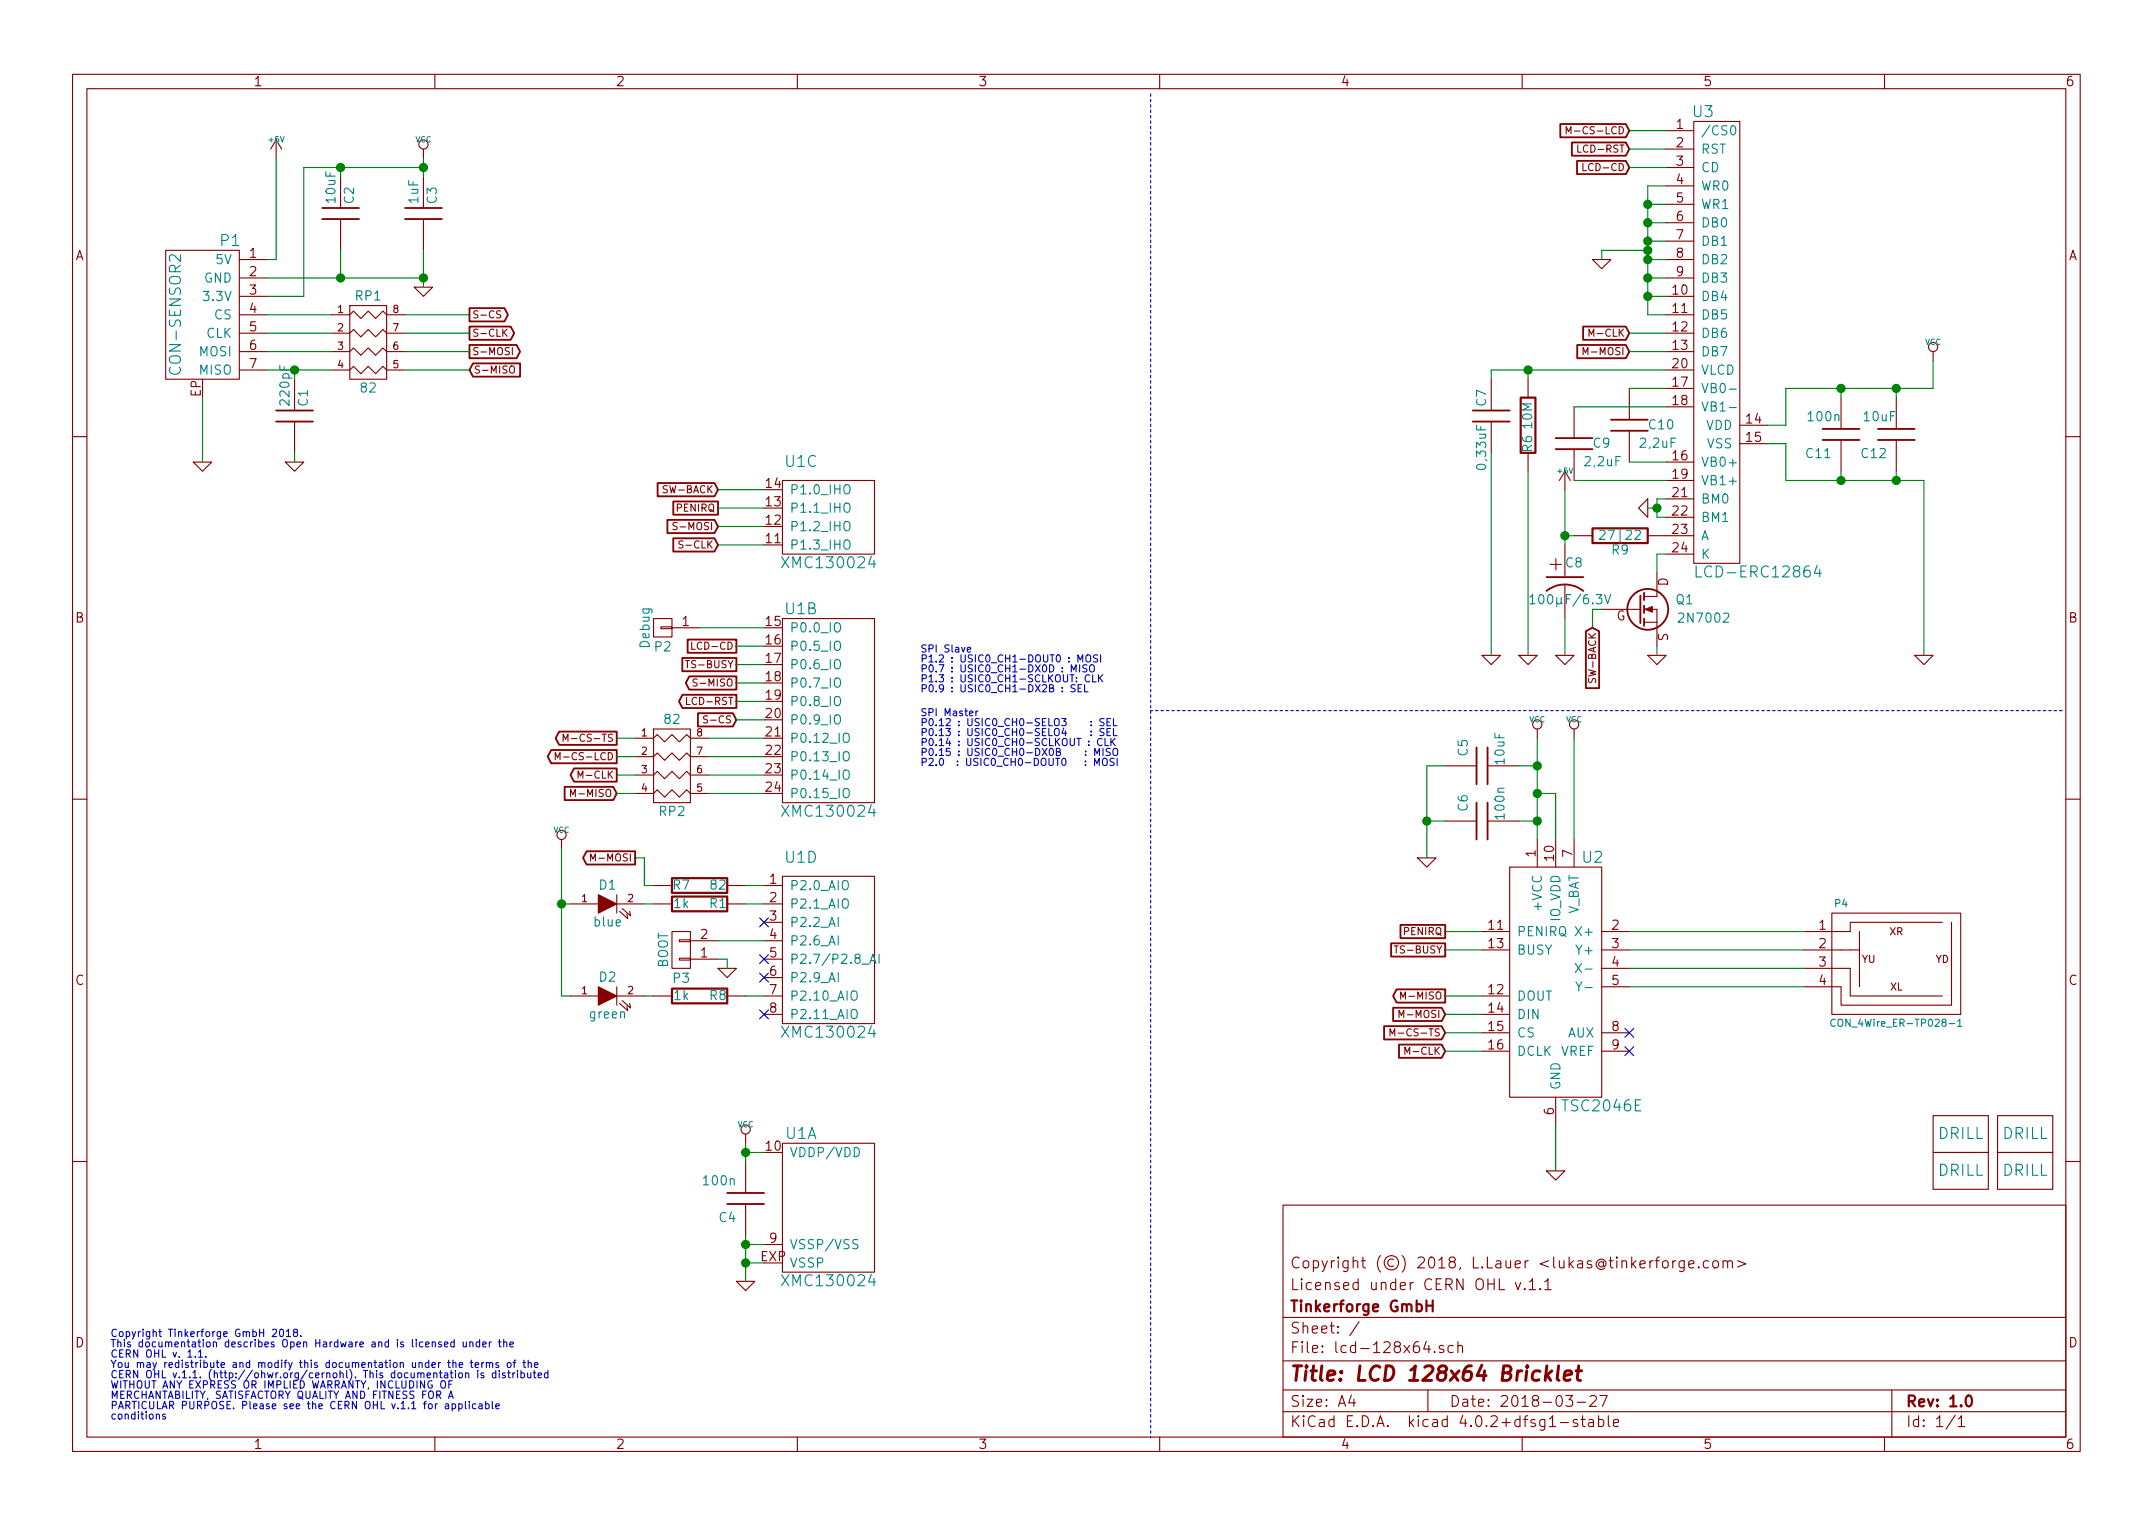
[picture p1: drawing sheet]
EESchema Schematic File Version 4
EELAYER 26 0
EELAYER END
$Descr A4 11693 8268
encoding utf-8
Sheet 1 1
Title "LCD 128x64 Bricklet"
Date "2018-03-27"
Rev "1.0"
Comp "Tinkerforge GmbH"
Comment1 "Licensed under CERN OHL v.1.1"
Comment2 "Copyright (©) 2018, L.Lauer <lukas@tinkerforge.com>"
Comment3 ""
Comment4 ""
$EndDescr
Text Notes 600  7700 0    40   ~ 0
Copyright Tinkerforge GmbH 2018.\nThis documentation describes Open Hardware and is licensed under the\nCERN OHL v. 1.1.\nYou may redistribute and modify this documentation under the terms of the\nCERN OHL v.1.1. (http://ohwr.org/cernohl). This documentation is distributed\nWITHOUT ANY EXPRESS OR IMPLIED WARRANTY, INCLUDING OF\nMERCHANTABILITY, SATISFACTORY QUALITY AND FITNESS FOR A\nPARTICULAR PURPOSE. Please see the CERN OHL v.1.1 for applicable\nconditions\n
$Comp
L tinkerforge:DRILL U4
U 1 1
P 10650 6150
F 0 "U4" H 10700 6200 60  0001 C CNN
F 1 "DRILL" H 10650 6150 60  0000 C CNN
F 2 "kicad-libraries:DRILL_NP" H 10650 6150 60  0001 C CNN
F 3 "" H 10650 6150 60  0001 C CNN
	1    10650 6150
	1    0    0    -1  
$EndComp
$Comp
L tinkerforge:DRILL U5
U 1 1
P 10650 6350
F 0 "U5" H 10700 6400 60  0001 C CNN
F 1 "DRILL" H 10650 6350 60  0000 C CNN
F 2 "kicad-libraries:DRILL_NP" H 10650 6350 60  0001 C CNN
F 3 "" H 10650 6350 60  0001 C CNN
	1    10650 6350
	1    0    0    -1  
$EndComp
$Comp
L tinkerforge:DRILL U7
U 1 1
P 11000 6350
F 0 "U7" H 11050 6400 60  0001 C CNN
F 1 "DRILL" H 11000 6350 60  0000 C CNN
F 2 "kicad-libraries:DRILL_NP" H 11000 6350 60  0001 C CNN
F 3 "" H 11000 6350 60  0001 C CNN
	1    11000 6350
	1    0    0    -1  
$EndComp
$Comp
L tinkerforge:DRILL U6
U 1 1
P 11000 6150
F 0 "U6" H 11050 6200 60  0001 C CNN
F 1 "DRILL" H 11000 6150 60  0000 C CNN
F 2 "kicad-libraries:DRILL_NP" H 11000 6150 60  0001 C CNN
F 3 "" H 11000 6150 60  0001 C CNN
	1    11000 6150
	1    0    0    -1  
$EndComp
Text GLabel 2550 1700 2    39   Output ~ 0
S-CS
$Comp
L tinkerforge:VCC #PWR01
U 1 1
P 2300 850
F 0 "#PWR01" H 2300 950 30  0001 C CNN
F 1 "VCC" H 2300 950 30  0000 C CNN
F 2 "" H 2300 850 60  0001 C CNN
F 3 "" H 2300 850 60  0001 C CNN
	1    2300 850 
	1    0    0    -1  
$EndComp
$Comp
L tinkerforge:GND #PWR02
U 1 1
P 1100 2500
F 0 "#PWR02" H 1100 2500 30  0001 C CNN
F 1 "GND" H 1100 2430 30  0001 C CNN
F 2 "" H 1100 2500 60  0001 C CNN
F 3 "" H 1100 2500 60  0001 C CNN
	1    1100 2500
	1    0    0    -1  
$EndComp
$Comp
L tinkerforge:GND #PWR03
U 1 1
P 1600 2500
F 0 "#PWR03" H 1600 2500 30  0001 C CNN
F 1 "GND" H 1600 2430 30  0001 C CNN
F 2 "" H 1600 2500 60  0001 C CNN
F 3 "" H 1600 2500 60  0001 C CNN
	1    1600 2500
	1    0    0    -1  
$EndComp
$Comp
L tinkerforge:CON-SENSOR2 P1
U 1 1
P 1100 1700
F 0 "P1" H 950 2100 60  0000 C CNN
F 1 "CON-SENSOR2" V 1250 1700 60  0000 C CNN
F 2 "kicad-libraries:CON-SENSOR2" H 1200 1550 60  0001 C CNN
F 3 "" H 1200 1550 60  0000 C CNN
	1    1100 1700
	-1   0    0    -1  
$EndComp
Text GLabel 2550 1800 2    39   Output ~ 0
S-CLK
Text GLabel 2550 1900 2    39   Output ~ 0
S-MOSI
Text GLabel 2550 2000 2    39   Input ~ 0
S-MISO
$Comp
L tinkerforge:C C2
U 1 1
P 1850 1150
F 0 "C2" V 1900 1200 50  0000 L CNN
F 1 "10uF" V 1800 1200 50  0000 L CNN
F 2 "kicad-libraries:C0805" H 1850 1150 60  0001 C CNN
F 3 "" H 1850 1150 60  0001 C CNN
	1    1850 1150
	1    0    0    -1  
$EndComp
$Comp
L tinkerforge:C C3
U 1 1
P 2300 1150
F 0 "C3" V 2350 1200 50  0000 L CNN
F 1 "1uF" V 2250 1200 50  0000 L CNN
F 2 "kicad-libraries:C0603F" H 2300 1150 60  0001 C CNN
F 3 "" H 2300 1150 60  0001 C CNN
	1    2300 1150
	1    0    0    -1  
$EndComp
$Comp
L tinkerforge:R_PACK4 RP1
U 1 1
P 2000 2050
F 0 "RP1" H 2000 2500 50  0000 C CNN
F 1 "82" H 2000 2000 50  0000 C CNN
F 2 "kicad-libraries:4X0402" H 2000 2050 50  0001 C CNN
F 3 "" H 2000 2050 50  0000 C CNN
	1    2000 2050
	1    0    0    -1  
$EndComp
$Comp
L tinkerforge:C C1
U 1 1
P 1600 2250
F 0 "C1" V 1650 2300 50  0000 L CNN
F 1 "220pF" V 1550 2300 50  0000 L CNN
F 2 "kicad-libraries:C0402F" H 1600 2250 60  0001 C CNN
F 3 "" H 1600 2250 60  0001 C CNN
	1    1600 2250
	1    0    0    -1  
$EndComp
$Comp
L tinkerforge:GND #PWR04
U 1 1
P 2300 1550
F 0 "#PWR04" H 2300 1550 30  0001 C CNN
F 1 "GND" H 2300 1480 30  0001 C CNN
F 2 "" H 2300 1550 60  0001 C CNN
F 3 "" H 2300 1550 60  0001 C CNN
	1    2300 1550
	1    0    0    -1  
$EndComp
$Comp
L tinkerforge:XMC1XXX24 U1
U 1 1
P 4500 6550
F 0 "U1" H 4350 6950 60  0000 C CNN
F 1 "XMC130024" H 4500 6150 60  0000 C CNN
F 2 "kicad-libraries:QFN24-4x4mm-0.5mm" H 4650 7300 60  0001 C CNN
F 3 "" H 4650 7300 60  0000 C CNN
	1    4500 6550
	1    0    0    -1  
$EndComp
$Comp
L tinkerforge:XMC1XXX24 U1
U 3 1
P 4500 2800
F 0 "U1" H 4350 3100 60  0000 C CNN
F 1 "XMC130024" H 4500 2550 60  0000 C CNN
F 2 "kicad-libraries:QFN24-4x4mm-0.5mm" H 4650 3550 60  0001 C CNN
F 3 "" H 4650 3550 60  0000 C CNN
	3    4500 2800
	1    0    0    -1  
$EndComp
$Comp
L tinkerforge:XMC1XXX24 U1
U 4 1
P 4500 5150
F 0 "U1" H 4350 5650 60  0000 C CNN
F 1 "XMC130024" H 4500 4700 60  0000 C CNN
F 2 "kicad-libraries:QFN24-4x4mm-0.5mm" H 4650 5900 60  0001 C CNN
F 3 "" H 4650 5900 60  0000 C CNN
	4    4500 5150
	1    0    0    -1  
$EndComp
$Comp
L tinkerforge:C C4
U 1 1
P 4050 6500
F 0 "C4" H 4100 6600 50  0000 L CNN
F 1 "100n" H 4100 6400 50  0000 L CNN
F 2 "kicad-libraries:C0603F" H 4050 6500 60  0001 C CNN
F 3 "" H 4050 6500 60  0000 C CNN
	1    4050 6500
	-1   0    0    1   
$EndComp
$Comp
L tinkerforge:GND #PWR05
U 1 1
P 4050 6950
F 0 "#PWR05" H 4050 6950 30  0001 C CNN
F 1 "GND" H 4050 6880 30  0001 C CNN
F 2 "" H 4050 6950 60  0001 C CNN
F 3 "" H 4050 6950 60  0001 C CNN
	1    4050 6950
	1    0    0    -1  
$EndComp
$Comp
L tinkerforge:VCC #PWR06
U 1 1
P 4050 6200
F 0 "#PWR06" H 4050 6300 30  0001 C CNN
F 1 "VCC" H 4050 6300 30  0000 C CNN
F 2 "" H 4050 6200 60  0001 C CNN
F 3 "" H 4050 6200 60  0001 C CNN
	1    4050 6200
	1    0    0    -1  
$EndComp
$Comp
L tinkerforge:R R1
U 1 1
P 3800 4900
F 0 "R1" V 3800 5000 50  0000 C CNN
F 1 "1k" V 3800 4800 50  0000 C CNN
F 2 "kicad-libraries:R0603F" H 3800 4900 60  0001 C CNN
F 3 "" H 3800 4900 60  0000 C CNN
	1    3800 4900
	0    1    1    0   
$EndComp
$Comp
L tinkerforge:LED D1
U 1 1
P 3300 4900
F 0 "D1" H 3300 5000 50  0000 C CNN
F 1 "blue" H 3300 4800 50  0000 C CNN
F 2 "kicad-libraries:D0603E" H 3300 4900 50  0001 C CNN
F 3 "" H 3300 4900 50  0000 C CNN
	1    3300 4900
	1    0    0    -1  
$EndComp
$Comp
L tinkerforge:CONN_01X02 P3
U 1 1
P 3700 5150
F 0 "P3" H 3700 5300 50  0000 C CNN
F 1 "BOOT" V 3800 5150 50  0000 C CNN
F 2 "kicad-libraries:SolderJumper" H 3700 5050 50  0001 C CNN
F 3 "" H 3700 5050 50  0000 C CNN
	1    3700 5150
	-1   0    0    1   
$EndComp
NoConn ~ 4150 5500
NoConn ~ 4150 5200
NoConn ~ 4150 5000
NoConn ~ 4150 5300
Text GLabel 4000 3700 0    39   Output ~ 0
S-MISO
$Comp
L tinkerforge:GND #PWR07
U 1 1
P 3950 5250
F 0 "#PWR07" H 3950 5250 30  0001 C CNN
F 1 "GND" H 3950 5180 30  0001 C CNN
F 2 "" H 3950 5250 60  0001 C CNN
F 3 "" H 3950 5250 60  0001 C CNN
	1    3950 5250
	1    0    0    -1  
$EndComp
$Comp
L tinkerforge:VCC #PWR08
U 1 1
P 3050 4600
F 0 "#PWR08" H 3050 4700 30  0001 C CNN
F 1 "VCC" H 3050 4700 30  0000 C CNN
F 2 "" H 3050 4600 60  0001 C CNN
F 3 "" H 3050 4600 60  0001 C CNN
	1    3050 4600
	1    0    0    -1  
$EndComp
$Comp
L tinkerforge:CONN_01X01 P2
U 1 1
P 3600 3400
F 0 "P2" H 3600 3500 50  0000 C CNN
F 1 "Debug" V 3700 3400 50  0000 C CNN
F 2 "kicad-libraries:DEBUG_PAD" H 3600 3400 50  0001 C CNN
F 3 "" H 3600 3400 50  0000 C CNN
	1    3600 3400
	-1   0    0    1   
$EndComp
Text GLabel 4000 3900 0    39   Input ~ 0
S-CS
Text GLabel 3900 2950 0    39   Input ~ 0
S-CLK
Text GLabel 3900 2850 0    39   Input ~ 0
S-MOSI
Text GLabel 3350 4300 0    39   Input ~ 0
M-MISO
Text GLabel 3350 4200 0    39   Output ~ 0
M-CLK
Text GLabel 3350 4100 0    39   Output ~ 0
M-CS-LCD
Text GLabel 3450 4650 0    39   Output ~ 0
M-MOSI
$Comp
L tinkerforge:XMC1XXX24 U1
U 2 1
P 4500 3850
F 0 "U1" H 4350 4400 60  0000 C CNN
F 1 "XMC130024" H 4500 3300 60  0000 C CNN
F 2 "kicad-libraries:QFN24-4x4mm-0.5mm" H 4650 4600 60  0001 C CNN
F 3 "" H 4650 4600 60  0000 C CNN
	2    4500 3850
	1    0    0    -1  
$EndComp
Text GLabel 8850 1800 0    39   Input ~ 0
M-CLK
Text GLabel 8850 1900 0    39   Input ~ 0
M-MOSI
Text GLabel 8850 700  0    39   Input ~ 0
M-CS-LCD
$Comp
L tinkerforge:R_PACK4 RP2
U 1 1
P 3650 4350
F 0 "RP2" H 3650 4300 50  0000 C CNN
F 1 "82" H 3650 4800 50  0000 C CNN
F 2 "kicad-libraries:4X0402" H 3650 4350 50  0001 C CNN
F 3 "" H 3650 4350 50  0000 C CNN
	1    3650 4350
	1    0    0    -1  
$EndComp
$Comp
L tinkerforge:GND #PWR09
U 1 1
P 8100 3550
F 0 "#PWR09" H 8100 3550 30  0001 C CNN
F 1 "GND" H 8100 3480 30  0001 C CNN
F 2 "" H 8100 3550 60  0001 C CNN
F 3 "" H 8100 3550 60  0001 C CNN
	1    8100 3550
	1    0    0    -1  
$EndComp
$Comp
L tinkerforge:VCC #PWR010
U 1 1
P 10500 1950
F 0 "#PWR010" H 10500 2050 30  0001 C CNN
F 1 "VCC" H 10500 2050 30  0000 C CNN
F 2 "" H 10500 1950 60  0001 C CNN
F 3 "" H 10500 1950 60  0001 C CNN
	1    10500 1950
	1    0    0    -1  
$EndComp
$Comp
L tinkerforge:C C9
U 1 1
P 8550 2400
F 0 "C9" H 8650 2400 50  0000 L CNN
F 1 "2,2uF" H 8600 2300 50  0000 L CNN
F 2 "kicad-libraries:C0603F" H 8550 2400 60  0001 C CNN
F 3 "" H 8550 2400 60  0000 C CNN
	1    8550 2400
	1    0    0    -1  
$EndComp
$Comp
L tinkerforge:C C10
U 1 1
P 8850 2300
F 0 "C10" H 8950 2300 50  0000 L CNN
F 1 "2,2uF" H 8900 2200 50  0000 L CNN
F 2 "kicad-libraries:C0603F" H 8850 2300 60  0001 C CNN
F 3 "" H 8850 2300 60  0000 C CNN
	1    8850 2300
	1    0    0    -1  
$EndComp
$Comp
L tinkerforge:C C7
U 1 1
P 8100 2250
F 0 "C7" V 8050 2300 50  0000 L CNN
F 1 "0,33uF" V 8050 1950 50  0000 L CNN
F 2 "kicad-libraries:R0603F" H 8100 2250 60  0001 C CNN
F 3 "" H 8100 2250 60  0000 C CNN
	1    8100 2250
	1    0    0    -1  
$EndComp
$Comp
L tinkerforge:R R6
U 1 1
P 8300 2300
F 0 "R6" V 8300 2200 50  0000 C CNN
F 1 "10M" V 8300 2350 50  0000 C CNN
F 2 "kicad-libraries:R0603F" H 8300 2300 60  0001 C CNN
F 3 "" H 8300 2300 60  0000 C CNN
	1    8300 2300
	1    0    0    -1  
$EndComp
$Comp
L tinkerforge:GND #PWR011
U 1 1
P 8300 3550
F 0 "#PWR011" H 8300 3550 30  0001 C CNN
F 1 "GND" H 8300 3480 30  0001 C CNN
F 2 "" H 8300 3550 60  0001 C CNN
F 3 "" H 8300 3550 60  0001 C CNN
	1    8300 3550
	1    0    0    -1  
$EndComp
$Comp
L tinkerforge:C C11
U 1 1
P 10000 2350
F 0 "C11" H 10050 2450 50  0000 L CNN
F 1 "100n" H 10000 2250 50  0000 L CNN
F 2 "kicad-libraries:C0603F" H 10000 2350 60  0001 C CNN
F 3 "" H 10000 2350 60  0000 C CNN
	1    10000 2350
	-1   0    0    1   
$EndComp
$Comp
L tinkerforge:C C12
U 1 1
P 10300 2350
F 0 "C12" H 10350 2450 50  0000 L CNN
F 1 "10uF" H 10300 2250 50  0000 L CNN
F 2 "kicad-libraries:C0805" H 10300 2350 60  0001 C CNN
F 3 "" H 10300 2350 60  0000 C CNN
	1    10300 2350
	-1   0    0    1   
$EndComp
$Comp
L tinkerforge:GND #PWR012
U 1 1
P 10450 3550
F 0 "#PWR012" H 10450 3550 30  0001 C CNN
F 1 "GND" H 10450 3480 30  0001 C CNN
F 2 "" H 10450 3550 60  0001 C CNN
F 3 "" H 10450 3550 60  0001 C CNN
	1    10450 3550
	1    0    0    -1  
$EndComp
$Comp
L tinkerforge:GND #PWR013
U 1 1
P 8950 2750
F 0 "#PWR013" H 8950 2750 30  0001 C CNN
F 1 "GND" H 8950 2680 30  0001 C CNN
F 2 "" H 8950 2750 60  0001 C CNN
F 3 "" H 8950 2750 60  0001 C CNN
	1    8950 2750
	0    1    1    0   
$EndComp
$Comp
L tinkerforge:MOSFET_N_CH Q1
U 1 1
P 8900 3300
F 0 "Q1" H 9200 3350 50  0000 R CNN
F 1 "2N7002" H 9400 3250 50  0000 R CNN
F 2 "kicad-libraries:SOT23GDS" H 9100 3400 50  0001 C CNN
F 3 "" H 8900 3300 50  0000 C CNN
	1    8900 3300
	1    0    0    -1  
$EndComp
$Comp
L tinkerforge:CP1 C8
U 1 1
P 8500 3150
F 0 "C8" H 8500 3250 50  0000 L CNN
F 1 "100µF/6.3V" H 8300 3050 50  0000 L CNN
F 2 "kicad-libraries:3528-21" H 8500 3150 60  0001 C CNN
F 3 "" H 8500 3150 60  0000 C CNN
	1    8500 3150
	1    0    0    -1  
$EndComp
$Comp
L tinkerforge:GND #PWR014
U 1 1
P 8500 3550
F 0 "#PWR014" H 8500 3550 30  0001 C CNN
F 1 "GND" H 8500 3480 30  0001 C CNN
F 2 "" H 8500 3550 60  0001 C CNN
F 3 "" H 8500 3550 60  0001 C CNN
	1    8500 3550
	1    0    0    -1  
$EndComp
$Comp
L tinkerforge:GND #PWR015
U 1 1
P 9000 3550
F 0 "#PWR015" H 9000 3550 30  0001 C CNN
F 1 "GND" H 9000 3480 30  0001 C CNN
F 2 "" H 9000 3550 60  0001 C CNN
F 3 "" H 9000 3550 60  0001 C CNN
	1    9000 3550
	1    0    0    -1  
$EndComp
Text GLabel 8650 3400 3    39   Input ~ 0
SW-BACK
$Comp
L tinkerforge:CON_4Wire_ER-TP028-1 P4
U 1 1
P 10150 5200
F 0 "P4" H 10000 5500 39  0000 C CNN
F 1 "CON_4Wire_ER-TP028-1" H 10300 4850 39  0000 C CNN
F 2 "kicad-libraries:ER-CON04HB-2" H 11000 5850 39  0001 C CNN
F 3 "" H 11000 5850 39  0000 C CNN
	1    10150 5200
	1    0    0    -1  
$EndComp
Text GLabel 3900 2650 0    39   Input ~ 0
SW-BACK
$Comp
L tinkerforge:TSC2046E U2
U 1 1
P 8450 5500
F 0 "U2" H 8650 6350 60  0000 C CNN
F 1 "TSC2046E" H 8700 5000 60  0000 C CNN
F 2 "kicad-libraries:TSSOP16" H 9400 6400 60  0001 C CNN
F 3 "" H 9400 6400 60  0000 C CNN
	1    8450 5500
	1    0    0    -1  
$EndComp
$Comp
L tinkerforge:GND #PWR016
U 1 1
P 8450 6350
F 0 "#PWR016" H 8450 6350 30  0001 C CNN
F 1 "GND" H 8450 6280 30  0001 C CNN
F 2 "" H 8450 6350 60  0001 C CNN
F 3 "" H 8450 6350 60  0001 C CNN
	1    8450 6350
	1    0    0    -1  
$EndComp
$Comp
L tinkerforge:C C6
U 1 1
P 8050 4450
F 0 "C6" H 8100 4550 50  0000 L CNN
F 1 "100n" H 8050 4350 50  0000 L CNN
F 2 "kicad-libraries:C0603F" H 8050 4450 60  0001 C CNN
F 3 "" H 8050 4450 60  0000 C CNN
	1    8050 4450
	0    -1   -1   0   
$EndComp
$Comp
L tinkerforge:C C5
U 1 1
P 8050 4150
F 0 "C5" H 8100 4250 50  0000 L CNN
F 1 "10uF" H 8050 4050 50  0000 L CNN
F 2 "kicad-libraries:C0805" H 8050 4150 60  0001 C CNN
F 3 "" H 8050 4150 60  0000 C CNN
	1    8050 4150
	0    -1   -1   0   
$EndComp
$Comp
L tinkerforge:GND #PWR017
U 1 1
P 7750 4650
F 0 "#PWR017" H 7750 4650 30  0001 C CNN
F 1 "GND" H 7750 4580 30  0001 C CNN
F 2 "" H 7750 4650 60  0001 C CNN
F 3 "" H 7750 4650 60  0001 C CNN
	1    7750 4650
	1    0    0    -1  
$EndComp
$Comp
L tinkerforge:VCC #PWR018
U 1 1
P 8350 4000
F 0 "#PWR018" H 8350 4100 30  0001 C CNN
F 1 "VCC" H 8350 4100 30  0000 C CNN
F 2 "" H 8350 4000 60  0001 C CNN
F 3 "" H 8350 4000 60  0001 C CNN
	1    8350 4000
	1    0    0    -1  
$EndComp
$Comp
L tinkerforge:VCC #PWR019
U 1 1
P 8550 4000
F 0 "#PWR019" H 8550 4100 30  0001 C CNN
F 1 "VCC" H 8550 4100 30  0000 C CNN
F 2 "" H 8550 4000 60  0001 C CNN
F 3 "" H 8550 4000 60  0001 C CNN
	1    8550 4000
	1    0    0    -1  
$EndComp
NoConn ~ 8850 5600
NoConn ~ 8850 5700
Text GLabel 7850 5600 0    39   Input ~ 0
M-CS-TS
Text GLabel 3350 4000 0    39   Output ~ 0
M-CS-TS
Text GLabel 7850 5400 0    39   Output ~ 0
M-MISO
Text GLabel 7850 5500 0    39   Input ~ 0
M-MOSI
Text GLabel 7850 5700 0    39   Input ~ 0
M-CLK
$Comp
L tinkerforge:R R7
U 1 1
P 3800 4800
F 0 "R7" V 3800 4700 50  0000 C CNN
F 1 "82" V 3800 4900 50  0000 C CNN
F 2 "kicad-libraries:R0402F" H 3800 4800 60  0001 C CNN
F 3 "" H 3800 4800 60  0000 C CNN
	1    3800 4800
	0    1    1    0   
$EndComp
$Comp
L tinkerforge:LCD-ERC12864 U3
U 1 1
P 9200 1850
F 0 "U3" H 9250 3100 60  0000 C CNN
F 1 "LCD-ERC12864" H 9550 600 60  0000 C CNN
F 2 "kicad-libraries:ERC12864-655_128x64" H 9200 2250 60  0001 C CNN
F 3 "" H 9200 2250 60  0000 C CNN
	1    9200 1850
	1    0    0    -1  
$EndComp
$Comp
L tinkerforge:GND #PWR020
U 1 1
P 8700 1400
F 0 "#PWR020" H 8700 1400 30  0001 C CNN
F 1 "GND" H 8700 1330 30  0001 C CNN
F 2 "" H 8700 1400 60  0001 C CNN
F 3 "" H 8700 1400 60  0001 C CNN
	1    8700 1400
	1    0    0    -1  
$EndComp
Text GLabel 7850 5150 0    39   UnSpc ~ 0
TS-BUSY
Text GLabel 7850 5050 0    39   UnSpc ~ 0
PENIRQ
Text GLabel 3900 2750 0    39   UnSpc ~ 0
PENIRQ
Text GLabel 4000 3600 0    39   UnSpc ~ 0
TS-BUSY
Text GLabel 8850 800  0    39   Input ~ 0
LCD-RST
Text GLabel 4000 3800 0    39   Output ~ 0
LCD-RST
Text GLabel 8850 900  0    39   Input ~ 0
LCD-CD
Text GLabel 4000 3500 0    39   UnSpc ~ 0
LCD-CD
Wire Wire Line
	4000 3600 4150 3600
Wire Wire Line
	4000 3800 4150 3800
Wire Wire Line
	4000 3900 4150 3900
Wire Wire Line
	4000 3700 4150 3700
Wire Wire Line
	3050 4600 3050 4900
Wire Wire Line
	3050 5400 3100 5400
Wire Wire Line
	3550 5400 3500 5400
Wire Wire Line
	4050 5400 4150 5400
Wire Wire Line
	3950 5200 3950 5250
Wire Wire Line
	3900 5200 3950 5200
Wire Wire Line
	4150 5100 3900 5100
Connection ~ 4050 6850
Connection ~ 4050 6250
Connection ~ 4050 6750
Wire Wire Line
	4050 6850 4150 6850
Wire Wire Line
	4050 6700 4050 6750
Wire Wire Line
	4150 6750 4050 6750
Wire Wire Line
	4050 6250 4150 6250
Wire Wire Line
	4050 6200 4050 6250
Wire Wire Line
	1600 2500 1600 2450
Connection ~ 1600 2000
Wire Wire Line
	1600 2000 1600 2050
Wire Wire Line
	2200 2000 2550 2000
Wire Wire Line
	2200 1900 2550 1900
Wire Wire Line
	2200 1800 2550 1800
Wire Wire Line
	2200 1700 2550 1700
Wire Wire Line
	1450 2000 1600 2000
Wire Wire Line
	1450 1900 1800 1900
Wire Wire Line
	1800 1800 1450 1800
Wire Wire Line
	1450 1700 1800 1700
Connection ~ 2300 900 
Connection ~ 1850 900 
Wire Wire Line
	1850 950  1850 900 
Wire Wire Line
	2300 850  2300 900 
Wire Wire Line
	1650 900  1850 900 
Wire Wire Line
	1650 1600 1650 900 
Wire Wire Line
	1450 1600 1650 1600
Connection ~ 1850 1500
Wire Wire Line
	1850 1350 1850 1500
Connection ~ 2300 1500
Wire Wire Line
	2300 1350 2300 1500
Wire Wire Line
	1450 1500 1850 1500
Wire Wire Line
	1100 2150 1100 2500
Wire Wire Line
	8100 2450 8100 3550
Wire Wire Line
	9050 2100 8850 2100
Wire Wire Line
	8850 2500 9050 2500
Wire Wire Line
	9050 2600 8550 2600
Wire Wire Line
	8550 2200 9050 2200
Wire Wire Line
	8100 2000 8300 2000
Wire Wire Line
	8100 2000 8100 2050
Wire Wire Line
	8300 2050 8300 2000
Connection ~ 8300 2000
Wire Wire Line
	8300 2550 8300 3550
Wire Wire Line
	9700 2300 9600 2300
Wire Wire Line
	9700 2100 9700 2300
Wire Wire Line
	9700 2100 10000 2100
Wire Wire Line
	10500 2100 10500 1950
Wire Wire Line
	9600 2400 9700 2400
Wire Wire Line
	9700 2400 9700 2600
Wire Wire Line
	9700 2600 10000 2600
Wire Wire Line
	10450 2600 10450 3550
Wire Wire Line
	10000 2550 10000 2600
Connection ~ 10000 2600
Wire Wire Line
	10300 2550 10300 2600
Connection ~ 10300 2600
Wire Wire Line
	10000 2150 10000 2100
Connection ~ 10000 2100
Wire Wire Line
	10300 2150 10300 2100
Connection ~ 10300 2100
Wire Wire Line
	9050 3000 9000 3000
Wire Wire Line
	9000 3000 9000 3100
Wire Wire Line
	8500 2650 8500 2900
Wire Wire Line
	8500 3350 8500 3550
Wire Wire Line
	9000 3500 9000 3550
Wire Wire Line
	8700 3300 8650 3300
Wire Wire Line
	8650 3300 8650 3400
Wire Wire Line
	8850 700  9050 700 
Wire Wire Line
	8850 1800 9050 1800
Wire Wire Line
	4150 2650 3900 2650
Wire Wire Line
	8850 5050 9800 5050
Wire Wire Line
	9800 5150 8850 5150
Wire Wire Line
	8850 5250 9800 5250
Wire Wire Line
	9800 5350 8850 5350
Wire Wire Line
	8450 6100 8450 6350
Wire Wire Line
	8350 4000 8350 4150
Wire Wire Line
	8350 4450 8250 4450
Wire Wire Line
	8250 4150 8350 4150
Connection ~ 8350 4450
Wire Wire Line
	7850 4450 7750 4450
Wire Wire Line
	7750 4150 7750 4450
Wire Wire Line
	7850 4150 7750 4150
Connection ~ 7750 4450
Connection ~ 8350 4150
Wire Wire Line
	8450 4550 8450 4300
Wire Wire Line
	8450 4300 8350 4300
Connection ~ 8350 4300
Wire Wire Line
	8550 4550 8550 4000
Wire Wire Line
	7850 5400 8050 5400
Wire Wire Line
	8050 5500 7850 5500
Wire Wire Line
	7850 5600 8050 5600
Wire Wire Line
	8050 5700 7850 5700
Wire Notes Line
	11200 3850 6250 3850
Wire Notes Line
	6250 500  6250 7800
Wire Wire Line
	8950 1700 9050 1700
Wire Wire Line
	8950 1000 8950 1100
Wire Wire Line
	8950 1000 9050 1000
Wire Wire Line
	9050 1100 8950 1100
Connection ~ 8950 1100
Wire Wire Line
	9050 1200 8950 1200
Connection ~ 8950 1200
Wire Wire Line
	9050 1300 8950 1300
Connection ~ 8950 1300
Wire Wire Line
	9050 1400 8950 1400
Connection ~ 8950 1400
Wire Wire Line
	9050 1500 8950 1500
Connection ~ 8950 1500
Wire Wire Line
	9050 1600 8950 1600
Connection ~ 8950 1600
Wire Wire Line
	8950 1350 8700 1350
Wire Wire Line
	8700 1350 8700 1400
Connection ~ 8950 1350
Wire Wire Line
	7850 5050 8050 5050
Wire Wire Line
	8050 5150 7850 5150
Wire Wire Line
	4150 2750 3900 2750
Wire Wire Line
	3900 2850 4150 2850
Wire Wire Line
	4150 2950 3900 2950
Wire Wire Line
	9050 800  8850 800 
Wire Wire Line
	8850 900  9050 900 
Wire Wire Line
	3350 4000 3450 4000
Wire Wire Line
	3450 4100 3350 4100
Wire Wire Line
	3350 4200 3450 4200
Wire Wire Line
	3450 4300 3350 4300
Wire Wire Line
	3850 4300 4150 4300
Wire Wire Line
	4150 4200 3850 4200
Wire Wire Line
	4150 4000 3850 4000
Wire Wire Line
	4150 3500 4000 3500
Wire Wire Line
	3850 4100 4150 4100
Wire Wire Line
	9050 1900 8850 1900
Wire Wire Line
	4150 3400 3800 3400
$Comp
L tinkerforge:R R8
U 1 1
P 3800 5400
F 0 "R8" V 3800 5500 50  0000 C CNN
F 1 "1k" V 3800 5300 50  0000 C CNN
F 2 "kicad-libraries:R0603F" H 3800 5400 60  0001 C CNN
F 3 "" H 3800 5400 60  0000 C CNN
	1    3800 5400
	0    1    1    0   
$EndComp
$Comp
L tinkerforge:LED D2
U 1 1
P 3300 5400
F 0 "D2" H 3300 5500 50  0000 C CNN
F 1 "green" H 3300 5300 50  0000 C CNN
F 2 "kicad-libraries:D0603E" H 3300 5400 50  0001 C CNN
F 3 "" H 3300 5400 50  0000 C CNN
	1    3300 5400
	1    0    0    -1  
$EndComp
Wire Wire Line
	4150 4800 4050 4800
Wire Wire Line
	3550 4800 3500 4800
Wire Wire Line
	3500 4800 3500 4650
Wire Wire Line
	3500 4650 3450 4650
Wire Wire Line
	3550 4900 3500 4900
Wire Wire Line
	4050 4900 4150 4900
Wire Wire Line
	3100 4900 3050 4900
Connection ~ 3050 4900
Text Notes 5000 3750 0    39   ~ 0
SPI Slave\nP1.2 : USIC0_CH1-DOUT0 : MOSI\nP0.7 : USIC0_CH1-DX0D : MISO\nP1.3 : USIC0_CH1-SCLKOUT: CLK\nP0.9 : USIC0_CH1-DX2B : SEL\n
Text Notes 5000 4150 0    39   ~ 0
SPI Master\nP0.12 : USIC0_CH0-SELO3    : SEL\nP0.13 : USIC0_CH0-SELO4    : SEL\nP0.14 : USIC0_CH0-SCLKOUT : CLK\nP0.15 : USIC0_CH0-DX0B    : MISO\nP2.0  : USIC0_CH0-DOUT0   : MOSI
$Comp
L tinkerforge:+5V #PWR021
U 1 1
P 1500 850
F 0 "#PWR021" H 1500 700 50  0001 C CNN
F 1 "+5V" H 1500 950 30  0000 C CNN
F 2 "" H 1500 850 50  0000 C CNN
F 3 "" H 1500 850 50  0000 C CNN
	1    1500 850 
	1    0    0    -1  
$EndComp
Wire Wire Line
	1500 850  1500 1400
Wire Wire Line
	1500 1400 1450 1400
$Comp
L tinkerforge:+5V #PWR022
U 1 1
P 8500 2650
F 0 "#PWR022" H 8500 2500 50  0001 C CNN
F 1 "+5V" H 8500 2750 30  0000 C CNN
F 2 "" H 8500 2650 50  0000 C CNN
F 3 "" H 8500 2650 50  0000 C CNN
	1    8500 2650
	1    0    0    -1  
$EndComp
$Comp
L tinkerforge:R R9
U 1 1
P 8800 2900
F 0 "R9" V 8880 2900 50  0000 C CNN
F 1 "27" V 8800 2900 50  0000 C CNN
F 2 "kicad-libraries:R1206" H 8800 2900 60  0001 C CNN
F 3 "" H 8800 2900 60  0000 C CNN
	1    8800 2900
	0    1    1    0   
$EndComp
Wire Wire Line
	8550 2900 8500 2900
Connection ~ 8500 2900
Wire Wire Line
	8950 2750 9000 2750
Wire Wire Line
	9000 2700 9000 2750
Wire Wire Line
	9000 2700 9050 2700
Wire Wire Line
	9000 2800 9050 2800
Connection ~ 9000 2750
Wire Wire Line
	4050 6850 4050 6950
Wire Wire Line
	4050 6250 4050 6300
Wire Wire Line
	4050 6750 4050 6850
Wire Wire Line
	1600 2000 1800 2000
Wire Wire Line
	2300 900  2300 950 
Wire Wire Line
	1850 900  2300 900 
Wire Wire Line
	1850 1500 2300 1500
Wire Wire Line
	2300 1500 2300 1550
Wire Wire Line
	8300 2000 9050 2000
Wire Wire Line
	10000 2600 10300 2600
Wire Wire Line
	10300 2600 10450 2600
Wire Wire Line
	10000 2100 10300 2100
Wire Wire Line
	10300 2100 10500 2100
Wire Wire Line
	8350 4450 8350 4550
Wire Wire Line
	7750 4450 7750 4650
Wire Wire Line
	8350 4150 8350 4300
Wire Wire Line
	8350 4300 8350 4450
Wire Wire Line
	8950 1100 8950 1200
Wire Wire Line
	8950 1200 8950 1300
Wire Wire Line
	8950 1300 8950 1350
Wire Wire Line
	8950 1400 8950 1500
Wire Wire Line
	8950 1500 8950 1600
Wire Wire Line
	8950 1600 8950 1700
Wire Wire Line
	8950 1350 8950 1400
Wire Wire Line
	3050 4900 3050 5400
Wire Wire Line
	8500 2900 8500 2950
Wire Wire Line
	9000 2750 9000 2800
$EndSCHEMATC
